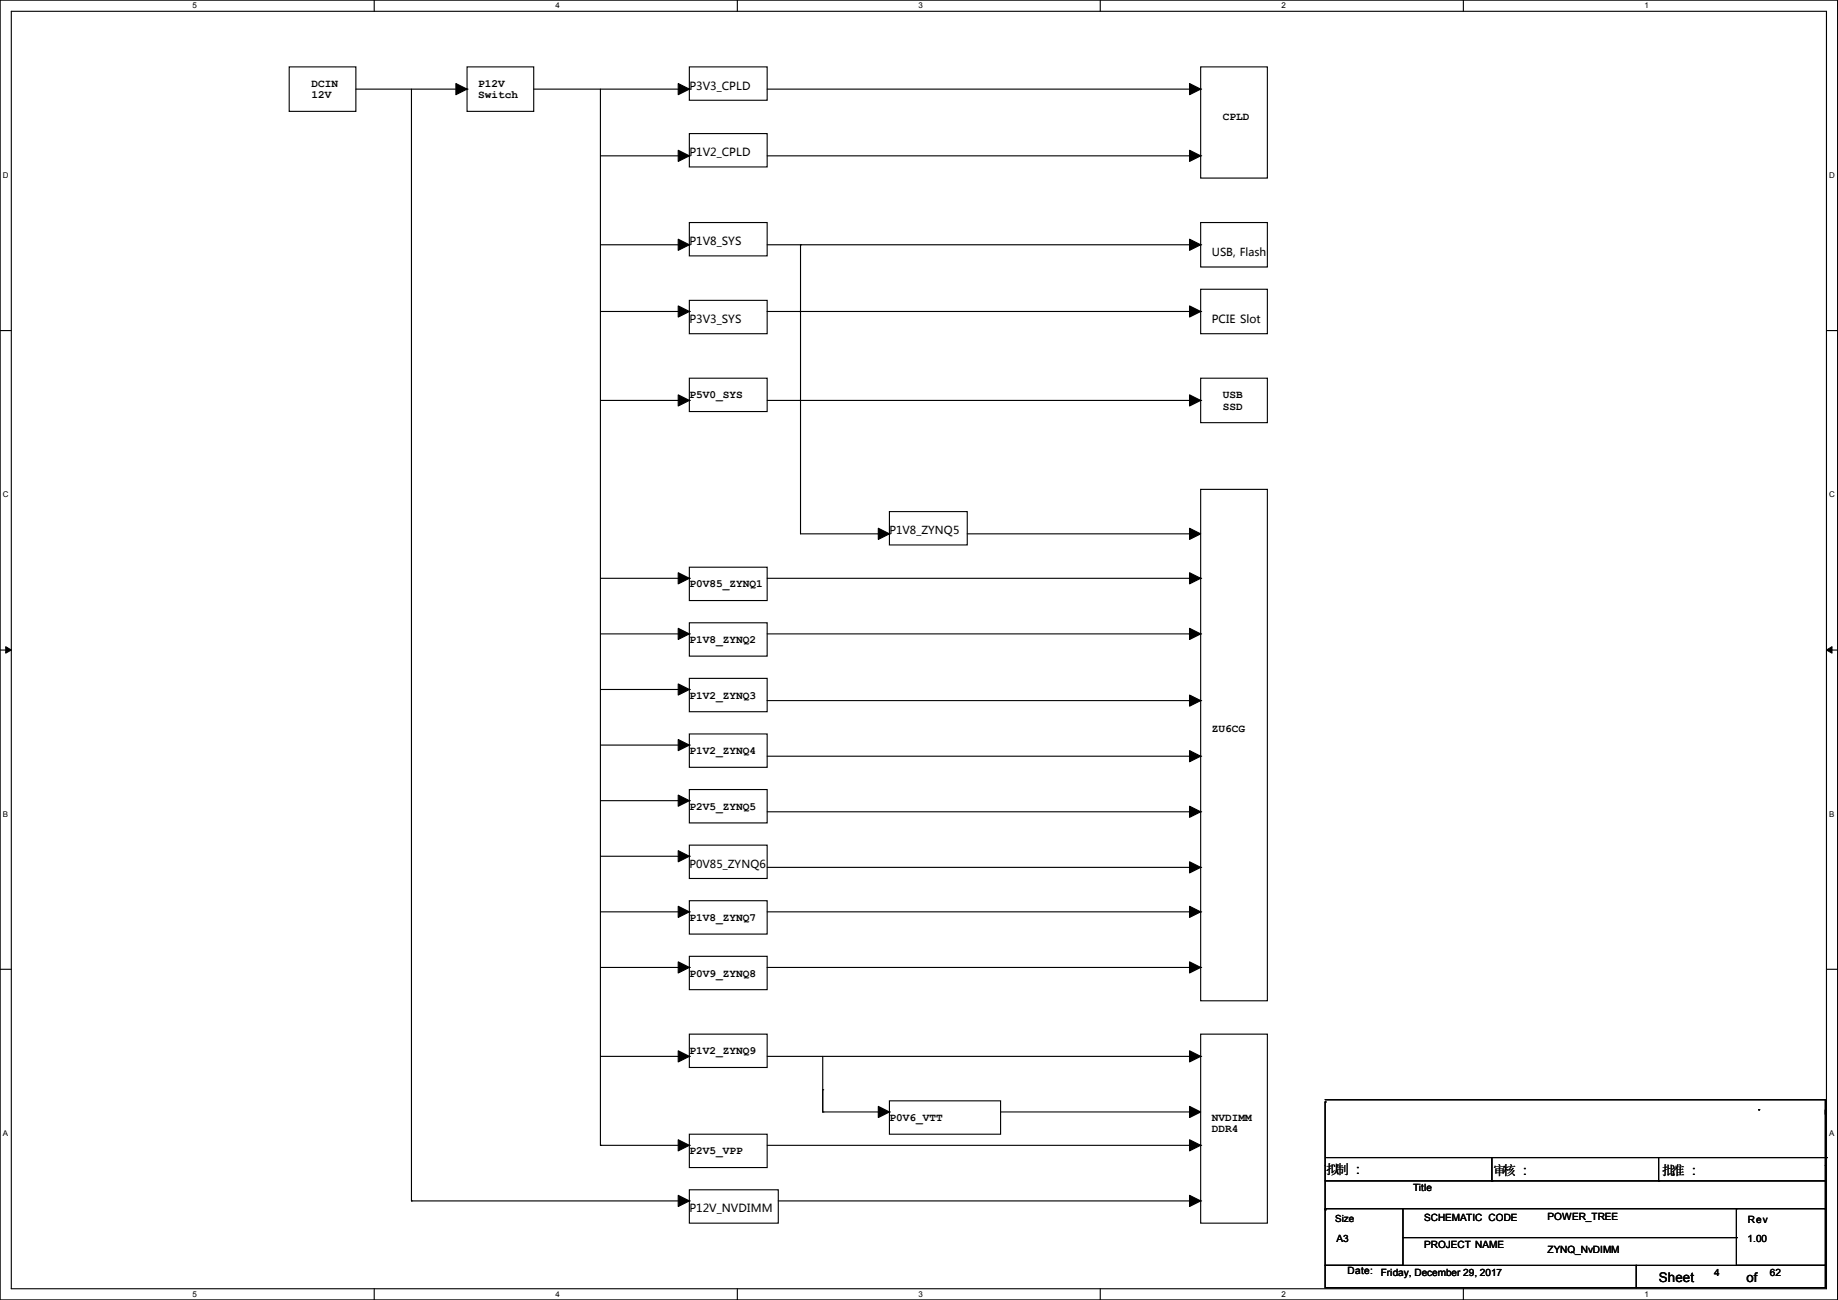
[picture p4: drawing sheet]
<svg xmlns="http://www.w3.org/2000/svg" width="420mm" height="297mm" viewBox="0 0 420 297" stroke-linecap="round" stroke-linejoin="round" font-family="sans-serif">
<path d="M0 0h419.9v297h-419.9zM2.6 2.6h414.8v291.8h-414.8z" fill="none" stroke="#000" stroke-width=".25"/>
<g fill="#fff">
<path d="M44 .3h1v2h-1z"/>
<path d="M44 294.7h1v2h-1z"/>
</g>
<path d="M85.5 0v2.6M85.5 294.4v2.6" fill="none" stroke="#000" stroke-width=".25"/>
<g fill="#fff">
<path d="M127 .3h.9v2h-.9z"/>
<path d="M127 294.7h.9v2h-.9z"/>
</g>
<path d="M168.5 0v2.6M168.5 294.4v2.6" fill="none" stroke="#000" stroke-width=".25"/>
<g fill="#fff">
<path d="M209.9 .3h1v2h-1z"/>
<path d="M209.9 294.7h1v2h-1z"/>
</g>
<path d="M251.4 0v2.6M251.4 294.4v2.6" fill="none" stroke="#000" stroke-width=".25"/>
<g fill="#fff">
<path d="M292.9 .3h.9v2h-.9z"/>
<path d="M292.9 294.7h.9v2h-.9z"/>
</g>
<path d="M334.4 0v2.6M334.4 294.4v2.6" fill="none" stroke="#000" stroke-width=".25"/>
<g fill="#fff">
<path d="M375.8 .3h1v2h-1z"/>
<path d="M375.8 294.7h1v2h-1z"/>
<path d="M.7 39h1.2v2h-1.2z"/>
<path d="M418 39h1.3v2h-1.3z"/>
<path d="M.7 112h1.2v2h-1.2z"/>
<path d="M418 112h1.3v2h-1.3z"/>
</g>
<path d="M0 75.5h2.6M417.4 75.5h2.5" fill="none" stroke="#000" stroke-width=".25"/>
<g fill="#fff">
<path d="M.7 185h1.2v1.9h-1.2z"/>
<path d="M418 185h1.2v1.9h-1.2z"/>
</g>
<path d="M0 148.5h2.6M417.4 148.5h2.5" fill="none" stroke="#000" stroke-width=".25"/>
<path d="M1.3 147.7l1.3 .8-1.3 .7zM417.4 148.5l1.2-.8v1.5z" fill="#000" stroke="#000" stroke-width=".23"/>
<g fill="#fff">
<path d="M.7 257.9h1.2v2h-1.2z"/>
<path d="M418 257.9h1.2v2h-1.2z"/>
</g>
<g fill="none" stroke="#000" stroke-width=".25">
<path d="M66.1 15.3h15.2v10.1h-15.2zM106.7 15.3h15.3v10.1h-15.3zM157.5 15.3h17.8v7.6h-17.8zM274.4 15.3h15.2v25.4h-15.2zM81.3 20.4h25.4M94 20.4v254M106.7 20.4h.1M122 20.4h35.5M137.2 35.6h20.3M137.2 20.4v241.3M157.5 30.5h17.8v7.6h-17.8zM157.5 20.4h.1"/>
<path d="M157.5 35.6h.1M175.3 20.4h99.1M175.3 35.6h99.1M274.4 20.4h.1M274.4 35.6h.1M137.2 55.9h20.3M157.5 50.8h17.8v7.7h-17.8zM157.5 55.9h.1M175.3 55.9h99.1M182.9 55.9h.1M182.9 55.9v66.1h20.3M274.4 50.8h15.2v10.2h-15.2z"/>
<path d="M274.4 55.9h.1M137.2 71.2h20.3M157.5 68.6h17.8v7.6h-17.8zM157.5 71.2h.1M175.3 71.2h99.1M274.4 66.1h15.2v10.1h-15.2zM274.4 71.2h.1M137.2 91.5h20.3M157.5 86.4h17.8v7.6h-17.8zM157.5 91.5h.1M175.3 91.5h99.1M274.4 86.4h15.2v10.2h-15.2z"/>
<path d="M274.4 91.5h.1M203.2 116.9h17.8v7.6h-17.8zM274.4 111.8h15.2v116.8h-15.2zM137.2 132.1h20.3M157.5 129.6h17.8v7.6h-17.8zM157.5 132.1h.1M175.3 132.1h99.1M203.2 122h.1M221 122h50.8M271.8 122h.1M274.4 132.1h.1M137.2 157.5h20.3"/>
<path d="M137.2 144.8h20.3M157.5 142.3h17.8v7.6h-17.8zM157.5 155h17.8v7.6h-17.8zM157.5 157.5h.1M157.5 144.8h.1M175.3 144.8h99.1M274.4 144.8h.1M137.2 170.2h20.3M157.5 167.7h17.8v7.6h-17.8zM157.5 170.2h.1M175.3 160.1h99.1M175.3 172.8h99.1"/>
<path d="M274.4 160.1h.1M274.4 172.8h.1M137.2 182.9h20.3M137.2 195.6h20.3M157.5 180.4h17.8v7.6h-17.8zM157.5 193.1h17.8v7.6h-17.8zM157.5 182.9h.1M157.5 195.6h.1M175.3 185.5h99.1M175.3 198.2h99.1M274.4 185.5h.1M274.4 198.2h.1"/>
<path d="M137.2 208.3h20.3M157.5 218.5h17.8v7.6h-17.8zM157.5 205.8h17.8v7.6h-17.8zM157.5 208.3h.1M175.3 208.3h99.1M274.4 208.3h.1M0 221.4h2.6M137.2 221h20.3M157.5 236.3h17.8v7.6h-17.8zM157.5 221h.1M175.3 221h99.1M274.4 236.3h15.2v43.1h-15.2z"/>
<path d="M274.4 221h.1M417.4 221.4h2.5M137.2 241.3h20.3M157.5 259.1h17.8v7.6h-17.8zM157.5 241.3h.1M175.3 241.3h99.1M188 254h.1M188 249h.1M188 241.3v12.7M188 254h15.2M203.2 251.5h25.4v7.6h-25.4zM203.2 254h.1"/>
<path d="M228.6 254h43.2M271.8 254h.1M274.4 241.3h.1M302.8 251.8h.1M302.8 251.8v24.6M302.8 251.2h114.3M401.9 253.5h.1M417.1 251.2h.1M417.1 251.2v24.9M94 274.4h.1M94 274.4h63.5M137.2 261.7h.1"/>
<path d="M137.2 261.7h20.3M157.5 271.8h20.3v7.6h-20.3zM157.5 261.7h.1M157.5 274.4h.1M175.3 261.7h99.1M177.8 274.4h96.6M274.4 261.7h.1M274.4 274.4h.1M302.8 276.1h17.8v13h-17.8zM302.8 276.4h.1M302.8 269.8h114.3M303.1 264.5h114.3"/>
<path d="M320.6 276.1h76.2M340.9 269.8h.1M340.9 264.5v5.3M379 269.8h.1M379 264.5v5.3M396.8 276.1h20.3v13h-20.3zM396.8 276.1h.1M417.1 269.8h.1M417.1 266.2h.1M417.1 276.1h.1M417.4 264.5h.1M302.8 289.1h71.1v5.1h-71.1z"/>
<path d="M320.6 282.7h76.2M373.9 289.1h43.2v5.1h-43.2zM396.8 282.7h.1"/>
</g>
<g fill="#000" stroke="#000" stroke-width=".25">
<path d="M104.2 19.1l2.5 1.3-2.5 1.2z" fill-rule="evenodd"/>
<path d="M155 34.3l2.5 1.3-2.5 1.3z" fill-rule="evenodd"/>
<path d="M155 19.1l2.5 1.3-2.5 1.2z" fill-rule="evenodd"/>
<path d="M271.8 19.1l2.6 1.3-2.6 1.2z" fill-rule="evenodd"/>
<path d="M271.8 34.3l2.6 1.3-2.6 1.3z" fill-rule="evenodd"/>
<path d="M155 54.7l2.5 1.2-2.5 1.3z" fill-rule="evenodd"/>
<path d="M271.8 54.7l2.6 1.2-2.6 1.3z" fill-rule="evenodd"/>
<path d="M155 69.9l2.5 1.3-2.5 1.2z" fill-rule="evenodd"/>
<path d="M271.8 69.9l2.6 1.3-2.6 1.2z" fill-rule="evenodd"/>
<path d="M155 90.2l2.5 1.3-2.5 1.3z" fill-rule="evenodd"/>
<path d="M271.8 90.2l2.6 1.3-2.6 1.3z" fill-rule="evenodd"/>
<path d="M155 130.9l2.5 1.2-2.5 1.3z" fill-rule="evenodd"/>
<path d="M200.7 120.7l2.5 1.3-2.5 1.2z" fill-rule="evenodd"/>
<path d="M271.8 130.9l2.6 1.2-2.6 1.3z" fill-rule="evenodd"/>
<path d="M271.8 120.7l2.6 1.3-2.6 1.2z" fill-rule="evenodd"/>
<path d="M155 143.6l2.5 1.2-2.5 1.3z" fill-rule="evenodd"/>
<path d="M155 156.3l2.5 1.2-2.5 1.3z" fill-rule="evenodd"/>
<path d="M271.8 143.6l2.6 1.2-2.6 1.3z" fill-rule="evenodd"/>
<path d="M155 169l2.5 1.2-2.5 1.3z" fill-rule="evenodd"/>
<path d="M271.8 171.5l2.6 1.3-2.6 1.2z" fill-rule="evenodd"/>
<path d="M271.8 158.8l2.6 1.3-2.6 1.2z" fill-rule="evenodd"/>
<path d="M155 181.7l2.5 1.2-2.5 1.3z" fill-rule="evenodd"/>
<path d="M155 194.4l2.5 1.2-2.5 1.3z" fill-rule="evenodd"/>
<path d="M271.8 184.2l2.6 1.3-2.6 1.2z" fill-rule="evenodd"/>
<path d="M271.8 196.9l2.6 1.3-2.6 1.2z" fill-rule="evenodd"/>
<path d="M155 207.1l2.5 1.2-2.5 1.3z" fill-rule="evenodd"/>
<path d="M271.8 207.1l2.6 1.2-2.6 1.3z" fill-rule="evenodd"/>
<path d="M155 219.8l2.5 1.2-2.5 1.3z" fill-rule="evenodd"/>
<path d="M271.8 219.8l2.6 1.2-2.6 1.3z" fill-rule="evenodd"/>
<path d="M155 240.1l2.5 1.2-2.5 1.3z" fill-rule="evenodd"/>
<path d="M200.7 252.8l2.5 1.2-2.5 1.3z" fill-rule="evenodd"/>
<path d="M271.8 240.1l2.6 1.2-2.6 1.3z" fill-rule="evenodd"/>
<path d="M271.8 252.8l2.6 1.2-2.6 1.3z" fill-rule="evenodd"/>
<path d="M155 260.4l2.5 1.3-2.5 1.2z" fill-rule="evenodd"/>
<path d="M155 273.1l2.5 1.3-2.5 1.2z" fill-rule="evenodd"/>
<path d="M271.8 260.4l2.6 1.3-2.6 1.2z" fill-rule="evenodd"/>
<path d="M271.8 273.1l2.6 1.3-2.6 1.2z" fill-rule="evenodd"/>
</g>
<g font-size="3">
<text x="303.1" y="268.2">拟制 :::</text>
<text x="303.1" y="268.2">拟制</text>
<text x="341.2" y="268.5">审核 :::</text>
<text x="341.2" y="268.5">审核</text>
<text x="379.8" y="268.5">批准 :::</text>
<text x="379.8" y="268.5">批准</text>
<text x="379" y="292.9">Sheet</text>
<text x="399.1" y="292.8">of</text>
</g>
<g font-size="2.5">
<text x="71.2" y="22.4">12V</text>
<text x="71.2" y="19.9">DCIN</text>
<text x="109.3" y="22.4">Switch</text>
<text x="109.3" y="19.9">P12V</text>
<text x="157.5" y="20.4">P3V3_CPLD</text>
<text x="279.5" y="27.5">CPLD</text>
<text x="157.5" y="35.7">P1V2_CPLD</text>
<text x="157.5" y="56">P1V8_SYS</text>
<text x="276.9" y="58.5">USB, Flash</text>
<text x="157.5" y="73.8">P3V3_SYS</text>
<text x="276.9" y="73.8">PCIE Slot</text>
<text x="157.5" y="91">P5V0_SYS</text>
<text x="279.5" y="91">USB</text>
<text x="279.5" y="93.6">SSD</text>
<text x="203.3" y="122">P1V8_ZYNQ5</text>
<text x="157.5" y="134.2">P0V85_ZYNQ1</text>
<text x="157.5" y="146.9">P1V8_ZYNQ2</text>
<text x="157.5" y="159.6">P1V2_ZYNQ3</text>
<text x="276.9" y="167.2">ZU6CG</text>
<text x="157.5" y="172.3">P1V2_ZYNQ4</text>
<text x="157.5" y="185">P2V5_ZYNQ5</text>
<text x="157.5" y="198.2">P0V85_ZYNQ6</text>
<text x="157.5" y="210.4">P1V8_ZYNQ7</text>
<text x="157.5" y="223.1">P0V9_ZYNQ8</text>
<text x="157.5" y="240.9">P1V2_ZYNQ9</text>
<text x="203.3" y="256.1">P0V6_VTT</text>
<text x="276.9" y="256.1">NVDIMM</text>
<text x="157.5" y="263.7">P2V5_VPP</text>
<text x="276.9" y="258.7">DDR4</text>
<text x="157.5" y="277">P12V_NVDIMM</text>
</g>
<g font-size="2.3">
<text x="322.9" y="272.1">Title</text>
<text x="325.4" y="279">SCHEMATIC CODE</text>
<text x="353.6" y="278.7">POWER_TREE</text>
<text x="399.4" y="279.5">Rev</text>
<text x="305.4" y="283.8">A3</text>
<text x="325.4" y="285.1">PROJECT NAME</text>
<text x="353.6" y="286.3">ZYNQ_NvDIMM</text>
<text x="399.4" y="283.8">1.00</text>
<text x="307.9" y="291.2">Date:</text>
<text x="315.5" y="291.4">Friday, December 29, 2017</text>
<text x="391.7" y="291.4">4</text>
<text x="404.4" y="291.4">62</text>
</g>
<text font-size="2.2" x="305.1" y="279.2">Size</text>
<g font-size="1.8">
<text x="44" y="1.9">5</text>
<text x="127" y="1.9">4</text>
<text x="209.9" y="1.9">3</text>
<text x="292.9" y="1.9">2</text>
<text x="375.8" y="1.9">1</text>
<text x=".7" y="40.6">D</text>
<text x="418" y="40.6">D</text>
<text x=".7" y="113.6">C</text>
<text x="418" y="113.6">C</text>
<text x=".7" y="186.6">B</text>
<text x="418" y="186.6">B</text>
<text x=".7" y="259.5">A</text>
<text x="418" y="259.5">A</text>
<text x="44" y="296.3">5</text>
<text x="127" y="296.3">4</text>
<text x="209.9" y="296.3">3</text>
<text x="292.9" y="296.3">2</text>
<text x="375.8" y="296.3">1</text>
</g>
</svg>
